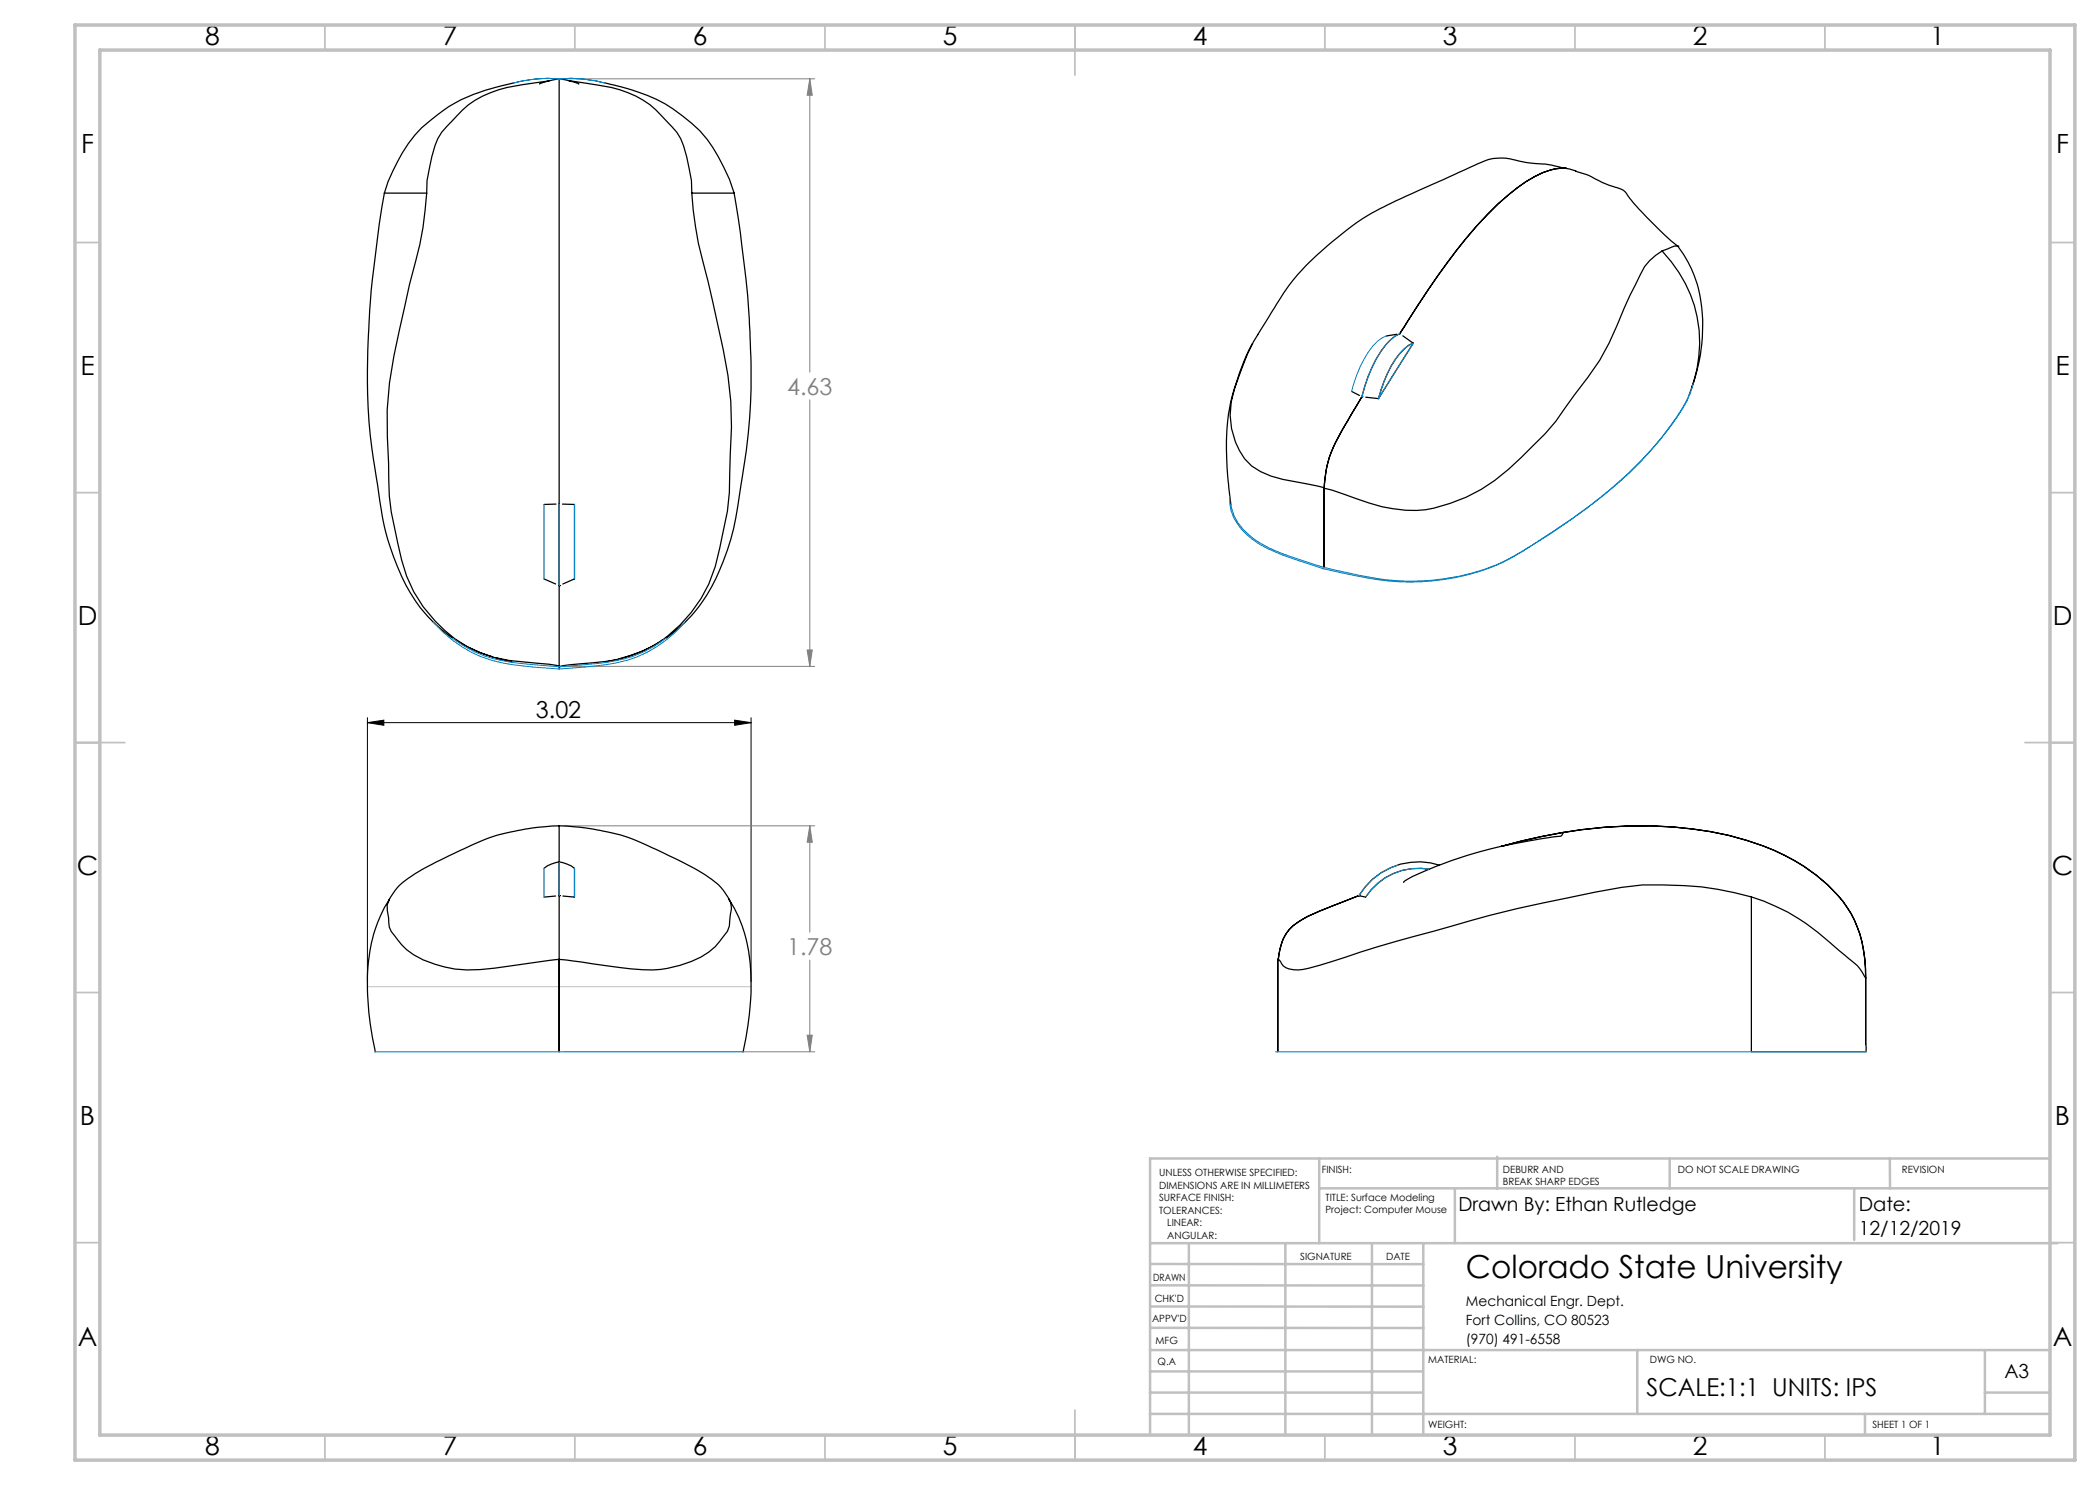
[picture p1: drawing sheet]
<svg xmlns="http://www.w3.org/2000/svg" width="420mm" height="297mm" viewBox="0 0 420 297" stroke-linecap="round" stroke-linejoin="round" font-family="sans-serif">
<path d="M73.5 144.5l3.3-.5v1.1zM73.5 143.5v52.8M73.5 144.5h76.7M146.9 144l3.3 .5-3.3 .6zM150.2 143.5v52.8" fill="none" stroke="#000" stroke-width=".2"/>
<path d="M112.9 15.8h50M162 15.8v58.6M162 15.8l.5 3.2h-1.1zM162 80v53.3M112.9 133.3h50M161.4 130h1.1l-.5 3.3zM112.9 165.2h50M162 165.2v21.2M162 165.2l.5 3.2h-1.1zM162 192v18.4M112.9 210.4h50M161.4 207h1.1l-.5 3.4z" fill="none" stroke="#808080" stroke-width=".2"/>
<path d="M73.5 197.3h76.7" fill="none" stroke="#c0c0c0" stroke-width=".2"/>
<g fill="none" stroke="#c0c0c0" stroke-width=".35">
<path d="M65 5v5M115 5v5M165 5v5M215 5v10M265 5v5M315 5v5M365 5v5M15 48.5h5M410 48.5h5M15 98.5h5M410 98.5h5M15 148.5h10"/>
<path d="M405 148.5h10M15 198.5h5M410 198.5h5M15 248.5h5M410 248.5h5M65 287v5M115 287v5M165 287v5M215 282v10M265 287v5M315 287v5M365 287v5"/>
</g>
<g fill="none" stroke="#c0c0c0" stroke-width=".5">
<path d="M263.8 231.7v16.9M263.8 237.7h146.2M291 237.7v10.9M299.4 231.3v6.4M333.9 231.7v6M370.8 237.7v10.3M378 231.7v6M410 231.7h-180v55.2M230.1 248.6h181.4M230.1 257.1h54.6M230.1 252.8h54.6M237.8 248.8v38.2"/>
<path d="M257.1 248.6v38.2M274.4 248.8v38.2M284.7 248.6v38.2M230 278.5h54.6M230 274.3h54.6M230 270h180M230 265.6h54.7M230.1 261.3h54.6M327.4 270v12.8M397 278.5h13M397 270v12.8M230 282.8h180"/>
<path d="M373 282.8v4.2"/>
</g>
<path d="M15 5h400v287h-400zM20 10h390v277h-390z" fill="none" stroke="#c0c0c0" stroke-width=".7"/>
<path d="M73.5 144.5l3.3-.5v1.1zM146.9 144l3.3 .5-3.3 .6z" fill="#000"/>
<path d="M162 165.2l.5 3.2h-1.1zM161.4 207h1.1l-.5 3.4zM162 15.8l.5 3.2h-1.1zM161.4 130h1.1l-.5 3.3z" fill="#808080"/>
<g fill="none" stroke="#000" stroke-width=".25">
<path d="M103 16.5l-1.3 .3a33.7 33.7 0 0 0-18.7 10.2 36.4 36.4 0 0 0-6.1 11.6M109.9 16.2h-.2a72.5 72.5 0 0 0-10 1.8 18.1 18.1 0 0 0-9.3 6.2 11.6 11.6 0 0 0-4 7.2l-1 4.7-.1 2.5M111.8 15.8l-1.9 .4-2 .6M111.8 15.8l2 .4 1.9 .6M111.8 15.8v101.3M111.8 15.8h.1M113.8 16.2l3.2 .4a30.5 30.5 0 0 1 10.2 2.6 17.2 17.2 0 0 1 6.1 5 11.6 11.6 0 0 1 4 7.2l1 4.7 .1 2.5M120.7 16.5l2.5 .6a37.9 37.9 0 0 1 11.4 4.7 25.7 25.7 0 0 1 10.2 11.7l1.1 2.4 .9 2.7M76.9 38.6a205.1 205.1 0 0 0-3.4 35.6 111.7 111.7 0 0 0 2 22.9 52.8 52.8 0 0 0 6.5 21.4 30.4 30.4 0 0 0 8 8.8l.5 .3M76.9 38.6h8.4M85.3 38.6a74.2 74.2 0 0 1-3.4 18.2 312 312 0 0 0-4 19.8l-.5 5.4 .1 5.3 .2 5.3a46.1 46.1 0 0 0 1.2 13 45.5 45.5 0 0 0 3.8 12.7 27.1 27.1 0 0 0 16.2 13.2l3 .6 5.5 .5a16.4 16.4 0 0 1 4.4 .6v-16.1M138.4 38.6a78.6 78.6 0 0 0 3.2 17.8l1 4a142.9 142.9 0 0 1 3.6 19.9l.1 5.1-.4 13.1-.4 3.7-1.6 7.5a27.9 27.9 0 0 1-15.2 20.5 27.3 27.3 0 0 1-10.2 2.4l-5.1 .4-1.6 .3"/>
<path d="M138.4 38.6h8.4M146.8 38.6a227 227 0 0 1 3.2 28 128.3 128.3 0 0 1-2.1 32.5 47.5 47.5 0 0 1-8 22 34.9 34.9 0 0 1-6.7 6.5M315.2 34.2a17.9 17.9 0 0 1 5.2 2.3l2.7 1a3.2 3.2 0 0 1 2.6 1.8l2.6 3a83.6 83.6 0 0 0 7.3 6.9M315.2 34.3a6.7 6.7 0 0 0-5.1-.3 22.9 22.9 0 0 0-8.3 4.9 92 92 0 0 0-16.1 19l-5.7 8.8M332.4 50.2a26.2 26.2 0 0 1 5.5 28.7M332.4 50.2a10.1 10.1 0 0 0-4.3 4.7 98.2 98.2 0 0 0-4.7 10.2 48.4 48.4 0 0 1-8.5 13.9l-3.7 5.3a103.7 103.7 0 0 1-12.3 11.8 31.7 31.7 0 0 1-15.6 6 32.1 32.1 0 0 1-12.3-2.4l-4.7-1.7-1.5-.3v15.8l-.2 .2M335.6 49.2a26 26 0 0 1 4.9 18.3l-.7 4.9-1.5 5.2M335.6 49.2a2.42 2.42 0 0 0-2 .6l-1.2 .4M335.6 49.2h.1M250.5 68.7a44.4 44.4 0 0 0-5.1 25l.8 7.2M251.6 66.9a52.6 52.6 0 0 0-5.4 13.5 14.3 14.3 0 0 0 4.1 12.8l1.8 1.1 2.1 .9 2.4 .7 6.6 1.3 1.6 .4a26.2 26.2 0 0 1 4.8-13.5l2.8-4.8M270.3 78.3l1.6 .8"/>
<path d="M272.4 79.3h.1M273.2 79.4l2.5 .3M279.4 66.8l-2.2 .4M280 66.7a171.8 171.8 0 0 1 15.3-21.5 46.1 46.1 0 0 1 11.6-9.9 10.4 10.4 0 0 1 6.4-1.6 31 31 0 0 0-7.6-1.1l-1.6-.3a10.9 10.9 0 0 0-9.3 .8l-8.4 3.8a103.2 103.2 0 0 0-14.9 7.5l-3.9 3a48.7 48.7 0 0 0-13.4 15.2l-2.7 4.4M280 66.7a8.7 8.7 0 0 0-3.7 3.5 27.5 27.5 0 0 0-3.9 9.1M280 66.7v.1M280.6 67.2l2 1.4M282.6 68.6a7.8 7.8 0 0 0-3.5 3.3 25.3 25.3 0 0 0-3.4 7.8M282.6 68.6l-6.9 11.1M108.8 115.8l2.3 1M111.2 100.8l-2.4 .1M111.8 117.1h.1"/>
<path d="M112.5 100.8l2.4 .1v14.9l-2.3 1M91.5 128.2l-.2-.1 .2 .1a25.2 25.2 0 0 0 7 3.2M99.1 131.5l3.2 .8M99.6 131.8l2.7 .5M111.8 133.3h.1M111.8 133.3v.5M124.1 131.8l-2.9 .6M132.5 128l-.4 .3a28.9 28.9 0 0 1-8.2 3.5M132.5 128l-.3 .2M77.9 179.9a32.1 32.1 0 0 0-4.4 19 60.7 60.7 0 0 0 1.6 11.5M111.1 179.2l-2.3 .2M111.8 172.4a7.1 7.1 0 0 1 3.1 1.3"/>
<path d="M111.8 172.4a6.7 6.7 0 0 0-3 1.3M111.8 179.1h.1M111.8 172.4v6.7M111.8 179.1v12.8M111.8 165.2v7.2M114.9 173.7v5.7l-2.3-.2M145.7 179.7a31.6 31.6 0 0 1 4.5 18.1 66.1 66.1 0 0 1-1.6 12.6M145.8 180l.4 .6 .1 1.1-.4 3.5-.4 1.1a20.6 20.6 0 0 1-3.8 4.1 22.5 22.5 0 0 1-15.5 3.4l-14.4-1.9M271.8 179.1h.1M271.8 179.1h.1l-7.3 2.9a26.7 26.7 0 0 0-6 3.2 9.3 9.3 0 0 0-2.9 6.7M285.8 173.8a12.6 12.6 0 0 0-12.7 5.6l-1-.2M287.9 173a13.7 13.7 0 0 0-16.1 6.1"/>
<path d="M300.2 169.3a97.1 97.1 0 0 1 38.3-3.5 49.9 49.9 0 0 1 24.7 9.2 23.2 23.2 0 0 1 9.2 13.4 31 31 0 0 1 .7 7.2M312.7 166.5a1.13 1.13 0 0 1-1.5 .8 95.4 95.4 0 0 0-29.6 8.5l-.9 .7M350.3 179.4a62.9 62.9 0 0 0-17.8-2.4h-4a189.3 189.3 0 0 0-19.9 3.6 404.5 404.5 0 0 0-25.7 6.7l-7.3 2-9.2 3a28.6 28.6 0 0 1-6.7 1.7 3.7 3.7 0 0 1-3.4-1.2l-.4-.8-.3-.1v18.5M350.3 179.4v31M350.3 179.4a42.8 42.8 0 0 1 16.6 9.9l2.7 2.3a10 10 0 0 1 3.5 4M111.8 191.9v18.5M145.9 180a14.8 14.8 0 0 0-6.3-5.9l-2.4-1.3a112.7 112.7 0 0 0-13.1-5.8l-1.7-.4a42.5 42.5 0 0 0-28.8 2.8 64.9 64.9 0 0 0-13.1 7.1 10.5 10.5 0 0 0-3.1 4.5l.3 2.5a4.2 4.2 0 0 0 1.2 3.6 13.2 13.2 0 0 0 8.1 5.8 23.2 23.2 0 0 0 11.9 .7l12.9-1.7M373.1 195.6l.1 14.8"/>
</g>
<g fill="none" stroke="#0080c0" stroke-width=".2">
<path d="M111.8 15.8a25.9 25.9 0 0 0-8.8 .7M111.8 15.8a26 26 0 0 1 8.9 .7M111.8 15.8a27.3 27.3 0 0 1 9.2 .8M111.8 15.8a27.2 27.2 0 0 0-9.1 .8M277.2 67.2a7.5 7.5 0 0 0-3.5 3.2 25.1 25.1 0 0 0-3.4 7.9M280 66.7a9.1 9.1 0 0 0-3.9 3.6 30.3 30.3 0 0 0-3.7 9M280.9 69.7l.9-.7 .8-.4-6.9 11.1a22 22 0 0 1 5.2-10zM338.1 78.3a41.4 41.4 0 0 1-7.7 11.4 97.1 97.1 0 0 1-21.8 17.9 44.3 44.3 0 0 1-17 7.7 48.9 48.9 0 0 1-21.9-.7 87.1 87.1 0 0 1-15.8-5 14.3 14.3 0 0 1-7.1-6.5l-.6-2.2M338.6 76.7a17 17 0 0 1-3.4 7 76.1 76.1 0 0 1-17.9 18 151 151 0 0 1-16.8 10.8 46.4 46.4 0 0 1-29.1 2.7 74.3 74.3 0 0 1-19.5-6.3 12.2 12.2 0 0 1-5.7-6.8l-.2-1.4v-1.5M108.8 100.9v14.9M111.8 100.8v16.3M114.9 100.9v14.9"/>
<path d="M86.7 124.5a24.7 24.7 0 0 0 17.8 8.7l7.3 .6 5.2-.4a32.7 32.7 0 0 0 12.4-2.9 25.8 25.8 0 0 0 7.6-6M90.5 127.6a24.6 24.6 0 0 0 13.8 5.1l2.2 .2a33.3 33.3 0 0 0 10.6 0 32.9 32.9 0 0 0 11.8-2.6l2.1-1.2 2.2-1.5M108.8 173.7v5.7M111.8 172.4v6.7M114.9 173.7v5.7M279.5 173a13.5 13.5 0 0 0-7.7 6.1h.1M285.8 173.8a12.6 12.6 0 0 0-12.7 5.6M75 210.4h73.7M255.1 210.4h118.1M350.3 210.4h22.9"/>
</g>
<text font-size="6.3" x="293.2" y="255.5">Colorado State University</text>
<g font-size="5.3">
<text x="41" y="8.9">8</text>
<text x="88.5" y="8.9">7</text>
<text x="138.5" y="8.9">6</text>
<text x="188.5" y="8.9">5</text>
<text x="238.5" y="8.9">4</text>
<text x="288.5" y="8.9">3</text>
<text x="338.5" y="8.9">2</text>
<text x="386" y="8.9">1</text>
<text x="16.2" y="30.7">F</text>
<text x="411.2" y="30.7">F</text>
<text x="16.1" y="74.9">E</text>
<text x="411.1" y="74.9">E</text>
<text x="15.5" y="124.9">D</text>
<text x="410.5" y="124.9">D</text>
<text x="15.4" y="174.9">C</text>
<text x="410.4" y="174.9">C</text>
<text x="16" y="224.9">B</text>
<text x="411" y="224.9">B</text>
<text x="15.5" y="269.2">A</text>
<text x="410.5" y="269.2">A</text>
<text x="41" y="290.9">8</text>
<text x="88.5" y="290.9">7</text>
<text x="138.5" y="290.9">6</text>
<text x="188.5" y="290.9">5</text>
<text x="238.5" y="290.9">4</text>
<text x="288.5" y="290.9">3</text>
<text x="338.5" y="290.9">2</text>
<text x="386" y="290.9">1</text>
</g>
<text font-size="4.9" x="329.3" y="279.3">SCALE:1:1 UNITS: IPS</text>
<g font-size="4.7" fill="#808080">
<text x="157.4" y="78.9">4.63</text>
<text x="157.4" y="191">1.78</text>
</g>
<text font-size="4.7" x="107.2" y="143.5">3.02</text>
<g font-size="3.9">
<text x="291.7" y="242.2">Drawn By: Ethan Rutledge</text>
<text x="371.7" y="242.2">Date:</text>
<text x="371.7" y="247.1">12/12/2019</text>
<text x="400.9" y="275.5">A3</text>
</g>
<g font-size="2.8">
<text x="293.2" y="261.1">Mechanical Engr. Dept.</text>
<text x="293.2" y="264.9">Fort Collins, CO 80523</text>
<text x="293.2" y="268.7">(970) 491-6558</text>
</g>
<g font-size="2">
<text x="231.8" y="235.2">UNLESS OTHERWISE SPECIFIED:</text>
<text x="231.8" y="237.7">DIMENSIONS ARE IN MILLIMETERS</text>
<text x="264.4" y="234.6">FINISH:</text>
<text x="300.6" y="234.6">DEBURR AND</text>
<text x="300.6" y="237.1">BREAK SHARP EDGES</text>
<text x="335.6" y="234.6">DO NOT SCALE DRAWING</text>
<text x="380.4" y="234.6">REVISION</text>
<text x="231.8" y="240.2">SURFACE FINISH:</text>
<text x="231.8" y="242.7">TOLERANCES:</text>
<text x="233.4" y="245.2">LINEAR:</text>
<text x="265.1" y="240.2">TITLE: Surface Modeling</text>
<text x="265.1" y="242.7">Project: Computer Mouse</text>
<text x="233.5" y="247.7">ANGULAR:</text>
<text x="260" y="251.9">SIGNATURE</text>
<text x="277.2" y="251.9">DATE</text>
<text x="230.6" y="256.1">DRAWN</text>
<text x="230.9" y="260.3">CHK'D</text>
<text x="230.4" y="264.4">APPV'D</text>
<text x="231.1" y="268.8">MFG</text>
<text x="231.5" y="273">Q.A</text>
<text x="285.6" y="272.5">MATERIAL:</text>
<text x="330" y="272.5">DWG NO.</text>
<text x="285.6" y="285.5">WEIGHT:</text>
<text x="374.5" y="285.6">SHEET 1 OF 1</text>
</g>
</svg>
